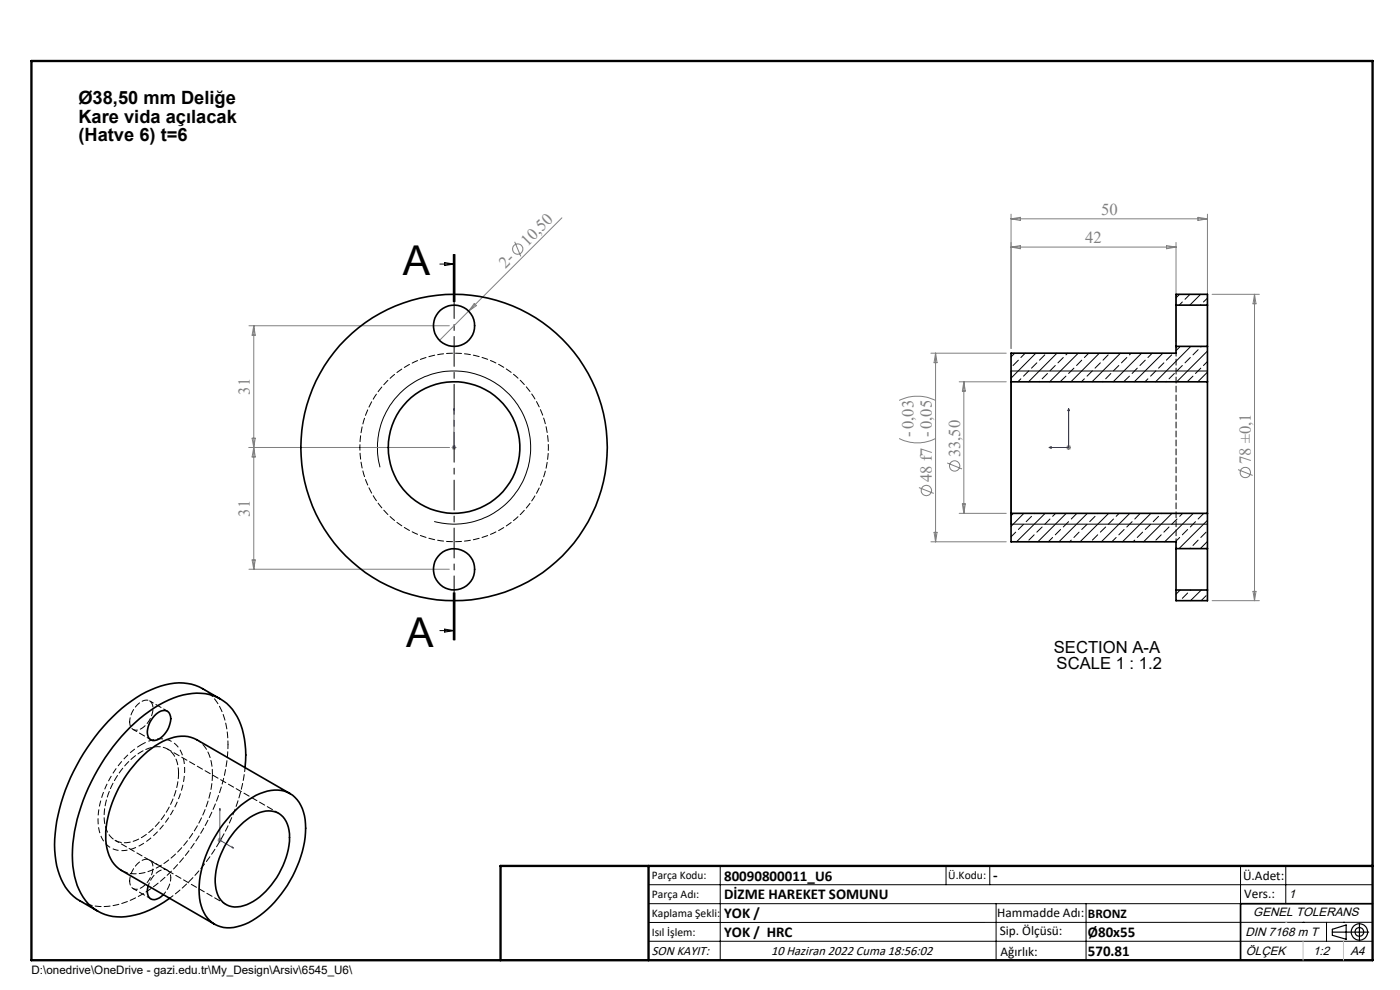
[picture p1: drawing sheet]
<svg xmlns="http://www.w3.org/2000/svg" width="297mm" height="210mm" viewBox="0 0 297 210" stroke-linecap="round" stroke-linejoin="round" font-family="sans-serif">
<g fill="none" stroke="#808080" stroke-width=".21">
<path d="M109.2 51.3l1.3 3.1M119.2 46.2l-19.8 19.8M214.5 45.4v28.5M214.5 46.4l2-.3v.7zM214.5 46.4h41.7M214.5 52.4h35M214.5 52.4l2-.3v.7zM247.5 52.1l2 .3-2 .4zM249.5 51.4v21.1M254.1 46.1l2.1 .3-2.1 .4zM256.2 45.4v27.1M52.8 69.1h42.5"/>
<path d="M53.8 69.1v51.6M53.8 69.1l.4 2h-.7zM99.4 66l-6.2 6.2M100.6 64.4l.5 .4-1.7 1.2zM197.5 74.9h16M198.5 74.9v40M198.5 74.9l.3 2h-.6zM257.1 62.4h10.1M266.1 62.4v65M266.1 62.4l.4 2h-.7zM52.8 94.9h42.5M53.5 92.9h.7l-.4 2z"/>
<path d="M53.8 94.9l.4 2h-.7zM95.8 94.9h1M96 94.6l.7 .7M96.3 94.4v1M96.7 94.6l-.7 .7M190.7 93a8.6 8.6 0 0 0 7.8 0M190.7 84.9a8.9 8.9 0 0 1 7.8 0M200.9 98.2l3.2 1.3M203.5 81h10M204.5 81v27.9M204.5 81l.3 2h-.6zM226.2 94.9h1"/>
<path d="M226.3 94.6l.7 .7M226.7 94.4v1M227 94.6l-.7 .7M262.6 99.6l3.1 1.3M53.5 118.8h.7l-.4 1.9zM194.9 103.4l3.2 1.3M197.5 114.9h16M198.2 112.9h.6l-.3 2zM203.5 108.9h10M204.2 106.9h.6l-.3 2zM52.8 120.7h42.5M257.1 127.4h10.1"/>
<path d="M265.8 125.4h.7l-.4 2zM46.1 178.2h1M46.3 177.9l.7 .7M46.6 177.7v1M47 177.9l-.7 .7"/>
<circle cx="109.8" cy="52.8" r="1.09"/>
<circle cx="202.5" cy="98.8" r="1.09"/>
<circle cx="196.5" cy="104" r="1.1"/>
<circle cx="264.2" cy="100.2" r="1.1"/>
</g>
<g fill="none" stroke="#000" stroke-width=".21">
<path d="M93.3 56h3M94.3 55.7l2 .3-2 .3zM96.2 54v10M96.3 54v10M96.5 54v10M214.5 78.7h41.7M80.6 99.1a16.2 16.2 0 0 1 14.3-20.4 16.2 16.2 0 0 1 17.6 17.6 16.2 16.2 0 0 1-20.4 14.3M214.5 111.2h41.7M93.3 133.8h3M94.3 133.4l2 .4-2 .3zM96.2 125.7v10M96.3 125.7v10"/>
<path d="M96.5 125.7v10zM137.6 187.7h153.6M137.6 191.7h153.6M137.6 199.7h153.6M152.8 183.7v20M200.7 183.7v4M210 183.7v4M211.3 191.7v12M230.4 191.7v12M263.2 183.7v20M272.8 183.7v8M276.4 195.6h.1"/>
<path d="M281.4 195.6v4.1M285 195.6h.1M291.2 195.6l-153.6 .1"/>
</g>
<g fill="none" stroke="#000" stroke-width=".25">
<path d="M214.5 78.7v32.5M282.6 197.7h7.8M282.6 197.1l3-.9v3l-3-.8zM288.4 195.8v3.8M106.2 203.7h185"/>
<circle cx="288.4" cy="197.7" r="1.74"/>
<circle cx="288.4" cy="197.7" r=".93"/>
</g>
<path d="M30 158a20 20 0 0 0-9.2 16.9 5.5 5.5 0 0 0 4 5.4 8.8 8.8 0 0 0 7-2.4 20.3 20.3 0 0 0 7.4-15.3 5.8 5.8 0 0 0-3.8-5.7 7.3 7.3 0 0 0-5.4 1.1" fill="none" stroke="#000" stroke-width=".21" stroke-dasharray="1.3 .6" stroke-dashoffset=".2" stroke-linecap="butt"/>
<path d="M96.3 94.8v.2zM96.3 86.7v.4v-.4M96.3 94.9h.1M96.3 86.7v8.2M222.6 94.9l.4-.1v.2zM226.7 86.7v8.2h-4.1M226.7 86.7l.1 .4h-.2zM46.6 171.5l.1 .4-.1-.1zM46.6 171.5v6.7l2.9 1.7M49.2 179.6l.3 .3-.3-.1z" fill="none" stroke="#00f" stroke-width=".21"/>
<path d="M96.3 54v81.7" fill="none" stroke="#000" stroke-width=".21" stroke-dasharray="6.3 1.3 1.3 1.3" stroke-dashoffset="2.9"/>
<path d="M291.2 191.7h-28v12" fill="none" stroke="#000" stroke-width=".35"/>
<path d="M6.7 12.9h284.5v190.8h-284.5zM137.6 183.7v20M291.2 183.7h-185v20" fill="none" stroke="#000" stroke-width=".5"/>
<path d="M276.4 199.7v4M285 199.7v4" fill="none" stroke="#c0c0c0" stroke-width=".21"/>
<path d="M272.8 195.6h.1" fill="none" stroke="#c0c0c0" stroke-width=".25"/>
<g fill="#00f">
<path d="M96.3 94.8v.2zM96.3 86.7v.4z"/>
<path d="M49.2 179.6l.3 .3-.3-.1zM46.6 171.5l.1 .4-.1-.1z"/>
<path d="M222.6 94.9l.4 .1v-.2zM226.7 86.7l-.1 .4h.2zM222.6 94.9l.4 .1v-.2zM226.7 86.7l-.1 .4h.2z"/>
</g>
<g fill="none" stroke="#000" stroke-width=".35">
<path d="M249.5 64.7v8.8M249.5 73.5v1.4h-35v6.1M249.5 64.7v-2.3h6.7v2.3M249.5 73.5h6.7M249.5 64.7h6.7M256.2 64.7v8.8M256.2 73.5v7.5M214.5 81v27.9M214.5 81h41.7M256.2 81v27.9M214.5 108.9v6h35v1.5M214.5 108.9h41.7"/>
<path d="M249.5 116.4v8.8M249.5 116.4h6.7M256.2 116.4v8.8M256.2 108.9v7.5M249.5 125.2v2.2h6.7v-2.2M249.5 125.2h6.7M32.7 151.9a2.18 2.18 0 0 1 3.1-.8 3.9 3.9 0 0 1-.9 4.6 2.63 2.63 0 0 1-2.8 1.3 2.27 2.27 0 0 1-.7-2.8l.4-1zM46.7 148.3l-3.7-2.2a11.2 11.2 0 0 0-9.9-.2 31.2 31.2 0 0 0-13.8 11.5 38.5 38.5 0 0 0-7.7 23 13.1 13.1 0 0 0 4.7 10.3l4.4 2.6M50.3 171.5a12.6 12.6 0 0 1 8.6-3.9 6.2 6.2 0 0 1 5.7 5.4 20.8 20.8 0 0 1-3.1 13.8 21.7 21.7 0 0 1-9.6 9.3 6.7 6.7 0 0 1-7.4-.8 9.4 9.4 0 0 1-2.2-7.5 25.6 25.6 0 0 1 8-16.3zM51 175a8.6 8.6 0 0 1 6.6-3 4.4 4.4 0 0 1 3.7 4.1 16.2 16.2 0 0 1-4.3 12.3 10.1 10.1 0 0 1-7.2 4 4.4 4.4 0 0 1-4.1-4.5 16.8 16.8 0 0 1 5.3-12.9zM52 162.8a18.2 18.2 0 0 0-2.2-11.6 9.6 9.6 0 0 0-11-3.8 28.4 28.4 0 0 0-14 9.9 40.4 40.4 0 0 0-9.5 24.1 15.3 15.3 0 0 0 3.4 10.3 9.8 9.8 0 0 0 9.9 2.4 20.5 20.5 0 0 0 7.4-3.6M61.5 168.3l-19.8-11.4a7.6 7.6 0 0 0-7.2 .4 24.7 24.7 0 0 0-11.6 16 11.8 11.8 0 0 0 1.3 10l1.6 1.3 19.7 11.5"/>
<path d="M31.4 187.9a2.1 2.1 0 0 0 1 2.9l1-.2 1.2-.8"/>
<circle cx="96.3" cy="69.1" r="4.4"/>
<circle cx="96.3" cy="94.9" r="32.5"/>
<circle cx="96.3" cy="94.9" r="14"/>
<circle cx="96.3" cy="120.8" r="4.4"/>
</g>
<path d="M76.3 94.9a20 20 0 0 1 29.6-17.5 20 20 0 0 1 1.3 34.3 20 20 0 0 1-30.8-15.4l-.1-1.4" fill="none" stroke="#000" stroke-width=".21" stroke-dasharray="1.3 .6" stroke-dashoffset=".7"/>
<g fill="none" stroke="#000" stroke-width=".21">
<path d="M215.3 74.9l-.8 .8M216 76.4l-1.1 1.1M217.5 74.9l-.9 .9M218.3 78.7l-1.2 1.1M219.7 74.9l-5.2 5.3M220 77l-1.2 1.1M221.7 75.3l-1.2 1.1M222.2 79.2l-1.1 1.2M223.9 77.5l-1.2 1.2M224.2 74.9l-6 6.1M225.6 75.8l-1.2 1.2M226.1 79.8l-1.1 1.1"/>
<path d="M226.5 74.9l-.4 .4M227.8 78.1l-1.1 1.1M228.7 74.9l-6 6.1M229.5 76.4l-1.1 1.1M231 74.9l-1 .9M231.7 78.7l-1.1 1.1M233.2 74.9l-6 6.1M233.4 77l-1.1 1.1M235.1 75.3l-1.1 1.1M235.7 79.2l-1.1 1.2M237.3 77.5l-1.1 1.2M237.7 74.9l-6 6.1"/>
<path d="M239 75.8l-1.1 1.2M239.6 79.8l-1.1 1.1M240 74.9l-.4 .4M241.3 78.1l-1.1 1.1M242.2 74.9l-6.1 6.1M243 76.4l-1.2 1.1M244.4 74.9l-.9 .9M245.2 78.7l-1.1 1.1M246.7 74.9l-6.1 6.1M246.9 77l-1.1 1.1M248.6 75.3l-1.2 1.1M249.1 79.2l-1.1 1.2"/>
<path d="M250.2 62.4l-.7 .8M250.3 73.6l-.8 .8M250.8 77.5l-1.1 1.2M250.8 64.1l-.6 .6M252.4 62.4l-1 1.1M252.5 75.8l-1.1 1.2M252.6 73.5l-7.5 7.5M253.1 79.8l-1.1 1.1M254.2 74.2l-1.1 1.1M254.7 62.4l-2.3 2.3M254.7 78.1l-1.1 1.1M254.7 64.6l-.1 .1"/>
<path d="M254.9 73.5l-.2 .1M256.2 78.9l-2.1 2.1M256.2 76.7l-.9 .8M256.2 74.5l-6.6 6.5M256.2 63.2l-.9 .9M216.6 80.4l-.7 .6M220.5 80.9v.1M230 80.4l-.6 .6M234 80.9l-.1 .1M243.5 80.4l-.6 .6M247.4 80.9v.1M214.9 109l-.4 .4"/>
<path d="M215.5 112.9l-1 1M217.1 111.2l-1.1 1.1M217.2 108.9l-2.7 2.7M218.8 109.5l-1.1 1.2M219.4 113.4l-1.1 1.2M219.5 108.9l-.1 .1M221.1 111.8l-1.1 1.1M221.7 108.9l-6 6M222.7 110.1l-1 1.1M223.3 114l-.9 .9M223.9 108.9l-.6 .6M225 112.3l-1.1 1.1"/>
<path d="M226.2 108.9l-6 6M226.7 110.7l-1.1 1.1M227.3 114.6l-.4 .3M228.4 109l-1.1 1.1M228.9 112.9l-1.1 1.1M230.6 111.2l-1.1 1.1M230.7 108.9l-6.1 6M232.3 109.5l-1.1 1.2M232.9 113.4l-1.2 1.2M232.9 108.9v.1M234.6 111.8l-1.2 1.1M235.2 108.9l-6.1 6"/>
<path d="M236.2 110.1l-1.1 1.1M236.8 114l-.9 .9M237.4 108.9l-.6 .6M238.5 112.3l-1.2 1.1M239.7 108.9l-6.1 6M240.2 110.7l-1.2 1.1M240.7 114.6l-.4 .3M241.8 109l-1.1 1.1M242.4 112.9l-1.1 1.1M244.1 111.2l-1.1 1.1M244.2 108.9l-6.1 6M245.8 109.5l-1.1 1.2"/>
<path d="M246.3 113.4l-1.1 1.2M246.4 108.9l-.1 .1M248 111.8l-1.1 1.1M248.6 108.9l-6 6M249.7 110.1l-1.1 1.1M250.3 114l-1 .9M250.9 108.9l-.6 .6M252 112.3l-1.2 1.1M252.5 116.3l-.1 .1M253.2 108.9l-6.1 6M253.6 110.7l-1.1 1.1M254.2 114.6l-1.1 1.1"/>
<path d="M255.3 109l-1.1 1.1M255.9 112.9l-1.2 1.1M256.2 110.4l-6.1 6M256.2 114.9l-1.6 1.5M250.4 125.2l-.9 .8M252 125.8l-1.2 1.1M252.6 125.2h-.1M254.8 125.2l-2.2 2.2M255.9 126.4l-1.1 1"/>
</g>
<path d="M249.5 74.9v40M34.7 189.8a5.5 5.5 0 0 0 1.5-3.6M36.2 186.2a1.49 1.49 0 0 0-.6-1.6 1.49 1.49 0 0 0-1.7 .1 5.4 5.4 0 0 0-2.4 3.2" fill="none" stroke="#000" stroke-width=".21" stroke-dasharray="1.3 .6" stroke-dashoffset=".6"/>
<path d="M45.1 164.2a8.1 8.1 0 0 0-3.3-7.3" fill="none" stroke="#000" stroke-width=".21" stroke-dasharray="1.3 .6" stroke-dashoffset=".2"/>
<path d="M25.8 184.6a7.6 7.6 0 0 0 7.1-.4 24.8 24.8 0 0 0 11.7-16l.4-2.1 .1-1.9" fill="none" stroke="#000" stroke-width=".21" stroke-dasharray="1.3 .6" stroke-dashoffset="-.1"/>
<path d="M27.5 153.1a5 5 0 0 1 3.5-4.6 1.55 1.55 0 0 1 1.5 2 5 5 0 0 1-3.4 4.4 1.46 1.46 0 0 1-1.6-1.8M28.2 154.7l3.8 2.2M35.5 150.8l-3.8-2.1M24.4 178.2l23.6 13.7M59.1 172.5l-23.5-13.6M17 191.1a11.9 11.9 0 0 0 10.9-.2 36.1 36.1 0 0 0 15.8-16.1 37.2 37.2 0 0 0 4.7-16.8M27.5 186.9a5 5 0 0 1 3.5-4.6 1.55 1.55 0 0 1 1.5 1.9 5 5 0 0 1-3.4 4.4 1.46 1.46 0 0 1-1.6-1.7M28.2 188.5l3.8 2.2M35.5 184.6l-3.8-2.2M36 190.5a41.9 41.9 0 0 0 16-27.7" fill="none" stroke="#000" stroke-width=".21" stroke-dasharray="1.3 .6" stroke-dashoffset=".4"/>
<path d="M48.4 158a14.1 14.1 0 0 0-4-11l-1.4-.9" fill="none" stroke="#000" stroke-width=".21" stroke-dasharray="1.3 .6" stroke-dashoffset=".5"/>
<path d="M37.9 164a5.2 5.2 0 0 0-3.3-5.5 7.6 7.6 0 0 0-6.5 2.3 17.2 17.2 0 0 0-5.9 13.5 4.5 4.5 0 0 0 6.6 4 17 17 0 0 0 9.1-13.5v-.8" fill="none" stroke="#000" stroke-width=".21" stroke-dasharray="1.3 .6" stroke-dashoffset=".1"/>
<g font-size="8.7">
<text x="85.5" y="58.4">A</text>
<text x="86.1" y="137.3">A</text>
</g>
<g font-size="3.9">
<text x="16.6" y="22.1">Ø38,50 mm Deliğe</text>
<text x="16.6" y="26">Kare vida açılacak</text>
<text x="16.6" y="29.9">(Hatve 6) t=6</text>
</g>
<g font-size="3.5" fill="#808080">
<text x="233.6" y="45.6">50</text>
<text x="111.9" y="52.3" transform="rotate(-45 111.9 52.3)">10,50</text>
<text x="230.2" y="51.6">42</text>
<text x="107.2" y="57" transform="rotate(-45 107.2 57)">2-</text>
<text x="53" y="83.7" transform="rotate(-90 53 83.7)">31</text>
<text x="193.8" y="92.6" transform="rotate(-90 193.8 92.6)">-0,03</text>
<text x="203.7" y="97" transform="rotate(-90 203.7 97)">33,50</text>
<text x="265.3" y="98.4" transform="rotate(-90 265.3 98.4)">78 ±0,1</text>
<text x="197.7" y="102.2" transform="rotate(-90 197.7 102.2)">48 f7 -0,05</text>
<text x="53" y="109.6" transform="rotate(-90 53 109.6)">31</text>
</g>
<g font-size="3.5">
<text x="223.6" y="138.4">SECTION A-A</text>
<text x="224.2" y="141.9">SCALE 1 : 1.2</text>
</g>
<g font-size="3.2">
<text x="153.6" y="186.8">80090800011_U6</text>
<text x="153.6" y="190.8">DİZME HAREKET SOMUNU</text>
<text x="210.7" y="186.6">-</text>
<text x="153.6" y="194.8">YOK /</text>
<text x="153.6" y="198.8">YOK / HRC</text>
<text x="230.8" y="198.7">Ø80x55</text>
<text x="230.8" y="202.8">570.81</text>
</g>
<g font-size="2.8">
<text x="263.7" y="186.7">Ü.Adet:</text>
<text x="263.9" y="190.5">Vers.:</text>
<text x="211.5" y="194.5">Hammadde Adı:</text>
<text x="230.8" y="194.7">BRONZ</text>
<text x="138.3" y="202.6">SON KAYIT:</text>
<text x="163.6" y="202.6">10 Haziran 2022 Cuma 18:56:02</text>
<text x="212.1" y="198.4">Sip. Ölçüsü:</text>
<text x="212.2" y="202.7">Ağırlık:</text>
</g>
<g font-size="2.6">
<text x="273.4" y="190.4">1</text>
<text x="265.9" y="194.4">GENEL TOLERANS</text>
<text x="264.2" y="198.5">DIN 7168 m T</text>
<text x="264.3" y="202.6">ÖLÇEK</text>
<text x="278.5" y="202.6">1:2</text>
<text x="286.5" y="202.6">A4</text>
</g>
<g font-size="2.5">
<text x="138.3" y="186.4">Parça Kodu:</text>
<text x="138.3" y="190.5">Parça Adı:</text>
<text x="201.2" y="186.5">Ü.Kodu:</text>
<text x="138.3" y="194.5">Kaplama Şekli:</text>
<text x="138.3" y="198.6">Isıl İşlem:</text>
<text x="6.7" y="206.7">D:\onedrive\OneDrive - gazi.edu.tr\My_Design\Arsiv\6545_U6\</text>
</g>
</svg>
